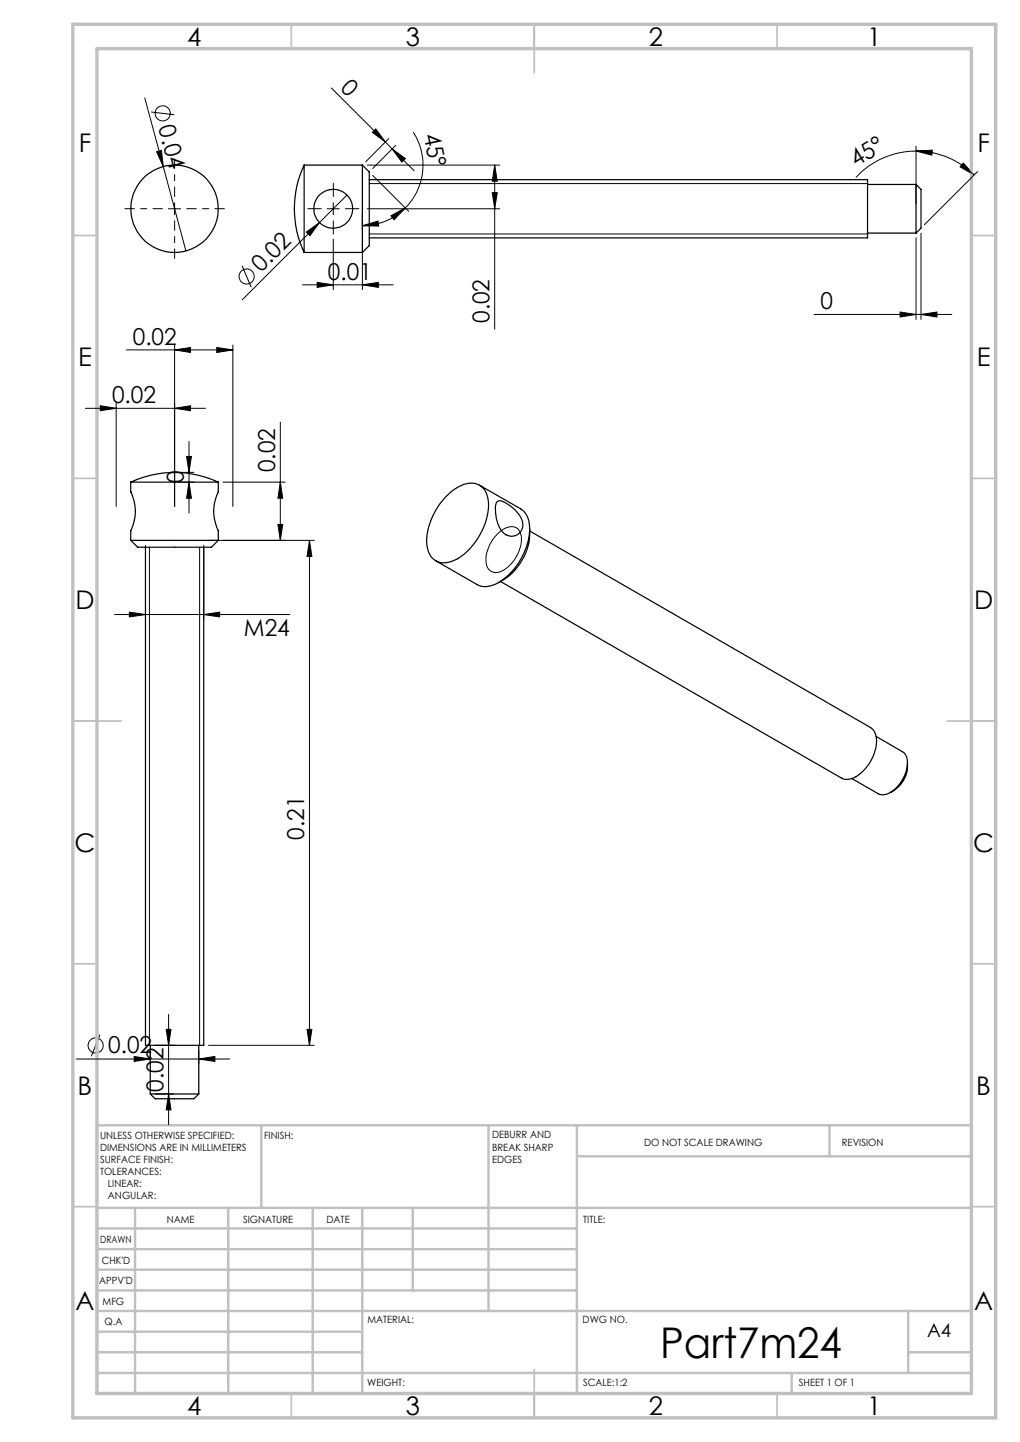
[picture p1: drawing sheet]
<svg xmlns="http://www.w3.org/2000/svg" width="210mm" height="297mm" viewBox="0 0 210 297" stroke-linecap="round" stroke-linejoin="round" font-family="sans-serif">
<g fill="none" stroke="#000" stroke-width=".21">
<path d="M68.2 18.1l11.1 11.1M29.8 20.2l8.5 31.5M31.1 23.1l4.8 .5M32.2 31.3l1-.3 .4 3.3zM74.6 35v24.7M75.6 34h27.3M76 37.8h102.6M76.7 27.3l.7-.7 1.9 2.6zM76.7 36.1l7.4 7.4M79.3 29.2l1.5 1.5M80 28.5l-4.7 4.8M80.8 30.7l2.7 2-.8 .7z"/>
<path d="M80.8 30.7l4.5 4.5M81.5 29.9l-4.8 4.8M85.1 27.2a12.6 12.6 0 0 1-1.7 15.6M101.4 39.7h1l-.6 3.3zM101.8 34v33.8M101.8 34l.6 3.3h-1zM188.6 31.1l3.3-.2-.1 1.1zM188.6 31.1a17.1 17.1 0 0 1 12 5M188.6 31.1a17 17 0 0 0-12.4 5.4M188.6 30.1v11.9M198.3 33.6l2.3 2.5-2.9-1.7zM201.3 35.3l-11 11"/>
<path d="M34.7 43h2.5M35.9 41.8v2.4M49.8 54.7l1.9 4.5M62.3 58.7h18.7M63.1 47.8l2.7-2-2 2.7zM65.3 58.2l3.3 .5-3.3 .5zM67.3 43h2.5M68.6 41.8v2.4M68.6 49.2v10.5M71.4 40.2l-21.5 21.5M74.6 46.5l3.2-1 .2 1.1zM74.6 58.7l3.3-.5v1z"/>
<path d="M75.6 43h27.3M76 48.2h102.6M80.5 44.4l2.9-1.6-2.3 2.5zM83.4 42.8a12.5 12.5 0 0 1-8.8 3.7M188.6 49v16.8M189.6 48v17.8M26 72.1h21.9M35.9 72.1l3.3-.5v1zM35.9 71.1v33.2M44.6 71.6l3.3 .5-3.3 .5zM47.9 71.1v33.2M167.6 64.8h28.4"/>
<path d="M185.3 64.3l3.3 .5-3.3 .5zM189.6 64.8l3.3-.5v1zM17.6 84.1h24.7M20.6 83.6l3.3 .5-3.3 .5zM23.9 83.1v21.2M35.9 84.1l3.3-.5v1zM36.9 99.3h3M36.9 97.3h3M38.4 94h1l-.5 3.3zM38.9 90.9v14.8M38.9 99.3l.5 3.3h-1zM45.9 99.3h12.8"/>
<path d="M57.7 87v24.3M57.7 99.3l.5 3.3h-1zM30 112.3v15.3M30.8 112.7v102.6M41.1 112.7v102.6M41.9 112.3v15.3M42.9 111.3h21.8M57.2 108h1l-.5 3.3zM63.7 111.3l.5 3.3h-1zM63.7 111.3v104M102.5 109.9a3.3 3.3 0 0 1 3.9-1.1 3.6 3.6 0 0 1 .7 4.1 7.2 7.2 0 0 1-4.5 5 2.13 2.13 0 0 1-2.6-2.5 8 8 0 0 1 2.5-5.5zM23.6 126.6h36.1"/>
<path d="M26.6 126.1l3.4 .5-3.4 .5zM41.9 126.6l3.3-.5v1zM15.7 218.1h31.6M20.6 213.1l-1.8 4.5M27.6 217.6l3.3 .5-3.3 .5zM30.9 216.3v2.8M31.9 215.3h3.8M34.2 212h1l-.5 3.3zM34.7 208.9v22.8M40.9 218.1l3.3-.5v1zM40.9 216.3v2.8M42.9 215.3h21.8"/>
<path d="M63.2 212h1l-.5 3.3zM31.9 225.3h3.8M34.7 225.3l.5 3.3h-1z"/>
<circle cx="33.5" cy="23.4" r="1.56"/>
<circle cx="50.8" cy="56.9" r="1.57"/>
<circle cx="19.7" cy="215.3" r="1.55"/>
</g>
<path d="M33.5 43h-7.8M36 40.5v-7.8M36 45.5v7.7M38.5 43h7.7" fill="none" stroke="#000" stroke-width=".21" stroke-dasharray="15.2 1.3 1.3 1.3" stroke-dashoffset="13.3"/>
<g fill="none" stroke="#c0c0c0" stroke-width=".35">
<path d="M60 5v5M110 5v10M160 5v5M15 48.5h5M200 48.5h5M15 98.5h5M200 98.5h5M15 148.5h10M195 148.5h10M15 198.5h5M200 198.5h5M15 248.5h5"/>
<path d="M200 248.5h5M60 287v5M110 282v10M160 287v5"/>
</g>
<g fill="none" stroke="#c0c0c0" stroke-width=".5">
<path d="M53.8 231.8v17M100.6 231.8v38.2M118.8 231.8v55.2M118.8 238.2h81.2M170.8 231.8v6.4M200 231.8h-180v55.2M20 248.8h180M20 257.3h98.8M20 253h98.8M27.8 248.8v38.2M47 248.8v38.2M64.4 248.8v38.2"/>
<path d="M74.6 248.8v38.2M85 248.8v17M20 265.8h98.8M20 261.5h98.8M20 278.5h54.6M20 274.3h54.6M20 270h180M187 278.5h13M187 270v12.8M20 282.8h180M163 282.8v4.2"/>
</g>
<path d="M15 5h190v287h-190zM20 10h180v277h-180z" fill="none" stroke="#c0c0c0" stroke-width=".7"/>
<path d="M66.1 43h-2.7M68.6 40.5v-2.8M68.6 45.5v2.7M71.1 43h2.8" fill="none" stroke="#000" stroke-width=".21" stroke-dasharray="15.2 1.3 1.3 1.3"/>
<g fill="#000">
<path d="M32.2 31.3l1-.3 .4 3.3zM63.1 47.8l2.7-2-2 2.7z"/>
<path d="M76.7 27.3l.7-.7 1.9 2.6zM80.8 30.7l2.7 2-.8 .7z"/>
<path d="M198.3 33.6l2.3 2.5-2.9-1.7zM188.6 31.1l3.3-.2-.1 1.1z"/>
<path d="M65.3 58.2l3.3 .5-3.3 .5zM74.6 58.7l3.3-.5v1zM35.9 72.1l3.3-.5v1zM44.6 71.6l3.3 .5-3.3 .5zM26.6 126.1l3.4 .5-3.4 .5zM41.9 126.6l3.3-.5v1z"/>
<path d="M74.6 46.5l3.2-1 .2 1.1zM80.5 44.4l2.9-1.6-2.3 2.5z"/>
<path d="M101.4 39.7h1l-.6 3.3zM101.8 34l.6 3.3h-1zM57.2 108h1l-.5 3.3zM57.7 99.3l.5 3.3h-1zM38.9 99.3l.5 3.3h-1zM38.4 94h1l-.5 3.3z"/>
<path d="M189.6 64.8l3.3-.5v1zM185.3 64.3l3.3 .5-3.3 .5zM40.9 218.1l3.3-.5v1zM27.6 217.6l3.3 .5-3.3 .5zM35.9 84.1l3.3-.5v1zM20.6 83.6l3.3 .5-3.3 .5z"/>
<path d="M34.2 212h1l-.5 3.3zM34.7 225.3l.5 3.3h-1zM63.7 111.3l.5 3.3h-1zM63.2 212h1l-.5 3.3z"/>
</g>
<g fill="none" stroke="#000" stroke-width=".25">
<path d="M62.6 34a21.1 21.1 0 0 0 0 18M62.6 34v18M62.6 34h12M74.6 34l1.4 1.4v15.2l-1.4 1.4M74.6 34v18M76 37h102.6v12h-102.6M178.6 38h10M188.6 38v10M188.6 38l1 1v8l-1 1M62.6 52h12M178.6 48h10M26.9 99.3a21.4 21.4 0 0 1 18 0"/>
<path d="M26.9 99.3h18M26.9 99.3v2M44.9 99.3v2a10.5 10.5 0 0 0-.9 4.3l.2 1.4 .7 2.3v2M98.7 99.9l8.5 4.9a5 5 0 0 1 1.8 5.3 14 14 0 0 1-6.3 9.9M26.9 111.3h18M26.9 111.3l1.5 1.4h15.1l1.4-1.4M26.9 109.3v2M27 101.3l.1 .4a8.6 8.6 0 0 1 .4 6.1l-.5 1.5M30 112.7v102.6h11.9v-102.6M89.7 115.5l8.5 4.9a4.4 4.4 0 0 0 4.5-.4M91.7 102.4a7.2 7.2 0 0 1 6.2-2.8 3.7 3.7 0 0 1 2.6 3.4 13.5 13.5 0 0 1-6.9 12.4 3.6 3.6 0 0 1-5.7-2.9 13.6 13.6 0 0 1 3.8-10.1zM102.3 103.3a1.58 1.58 0 0 1 1.9 .4 6.6 6.6 0 0 1 3.4 4.2 2.38 2.38 0 0 1-1.7 2.5 2.38 2.38 0 0 1-2.8-1.3 8.3 8.3 0 0 1-1-5.4z"/>
<path d="M109 108.9a11.7 11.7 0 0 1-6.3 11.1M109 109.4l70.2 40.5a3.5 3.5 0 0 1 1.2 3.8 9.2 9.2 0 0 1-4.7 6.5l-.5 .2a2.36 2.36 0 0 1-2-.1l-70.2-40.5M180.4 151.7l5.4 3.1a2.74 2.74 0 0 1 1 3.2 7.3 7.3 0 0 1-4.4 5.6l-.5 .1-.8-.1-5.7-3.2M186.8 157.1a6.2 6.2 0 0 1-3.5 6.1M30.9 215.3v10M40.9 215.3v10M30.9 225.3h10M30.9 225.3l1 1h8l1-1"/>
<circle cx="35.9" cy="43" r="9"/>
<circle cx="68.6" cy="43" r="4"/>
</g>
<text font-size="8.7" x="135.9" y="279.6">Part7m24</text>
<g font-size="5.3">
<text x="38.5" y="9.5">4</text>
<text x="83.5" y="9.5">3</text>
<text x="133.6" y="9.5">2</text>
<text x="178.6" y="9.5">1</text>
<text x="16.2" y="31.2">F</text>
<text x="201.2" y="31.2">F</text>
<text x="16.1" y="75.5">E</text>
<text x="201.1" y="75.5">E</text>
<text x="15.5" y="125.5">D</text>
<text x="200.5" y="125.5">D</text>
<text x="15.4" y="175.5">C</text>
<text x="200.4" y="175.5">C</text>
<text x="16" y="225.5">B</text>
<text x="201" y="225.5">B</text>
<text x="15.5" y="269.7">A</text>
<text x="200.5" y="269.7">A</text>
<text x="38.5" y="291.5">4</text>
<text x="83.5" y="291.5">3</text>
<text x="133.6" y="291.5">2</text>
<text x="178.6" y="291.5">1</text>
</g>
<g font-size="4.8">
<text x="69.9" y="18.3" transform="rotate(45 69.9 18.3)">0</text>
<text x="32.6" y="26.2" transform="rotate(75 32.6 26.2)">0.04</text>
<text x="87.2" y="27.8" transform="rotate(78 87.2 27.8)">45°</text>
<text x="176.3" y="34.5" transform="rotate(-31 176.3 34.5)">45°</text>
<text x="53.8" y="56.3" transform="rotate(-45 53.8 56.3)">0.02</text>
<text x="67.5" y="57.6">0.01</text>
<text x="168.9" y="63.7">0</text>
<text x="27.3" y="71">0.02</text>
<text x="100.8" y="66.5" transform="rotate(-90 100.8 66.5)">0.02</text>
<text x="23.1" y="83">0.02</text>
<text x="37.9" y="99.6" transform="rotate(-90 37.9 99.6)">0</text>
<text x="56.7" y="97.3" transform="rotate(-90 56.7 97.3)">0.02</text>
<text x="50.2" y="131">M24</text>
<text x="62.7" y="173" transform="rotate(-90 62.7 173)">0.21</text>
<text x="22.3" y="217">0.02</text>
<text x="33.7" y="224.8" transform="rotate(-90 33.7 224.8)">0.02</text>
</g>
<text font-size="3.9" x="190.9" y="275.5">A4</text>
<g font-size="2.1">
<text x="20.6" y="234.6">UNLESS OTHERWISE SPECIFIED:</text>
<text x="20.6" y="237.1">DIMENSIONS ARE IN MILLIMETERS</text>
<text x="20.6" y="239.5">SURFACE FINISH:</text>
<text x="54.4" y="234.5">FINISH:</text>
<text x="101.3" y="234.5">DEBURR AND</text>
<text x="101.3" y="237">BREAK SHARP</text>
<text x="101.3" y="239.5">EDGES</text>
<text x="132.6" y="235.9">DO NOT SCALE DRAWING</text>
<text x="173.3" y="236.1">REVISION</text>
<text x="20.6" y="242">TOLERANCES:</text>
<text x="22.2" y="244.5">LINEAR:</text>
<text x="22.2" y="247">ANGULAR:</text>
<text x="34.3" y="252">NAME</text>
<text x="50" y="251.9">SIGNATURE</text>
<text x="67.2" y="251.9">DATE</text>
<text x="120.1" y="251.9">TITLE:</text>
<text x="20.6" y="256.1">DRAWN</text>
<text x="20.9" y="260.3">CHK'D</text>
<text x="20.4" y="264.4">APPV'D</text>
<text x="21.1" y="268.8">MFG</text>
<text x="21.5" y="273">Q.A</text>
<text x="75.6" y="272.5">MATERIAL:</text>
<text x="120" y="272.5">DWG NO.</text>
<text x="75.6" y="285.5">WEIGHT:</text>
<text x="120.1" y="285.6">SCALE:1:2</text>
<text x="164.5" y="285.6">SHEET 1 OF 1</text>
</g>
</svg>
